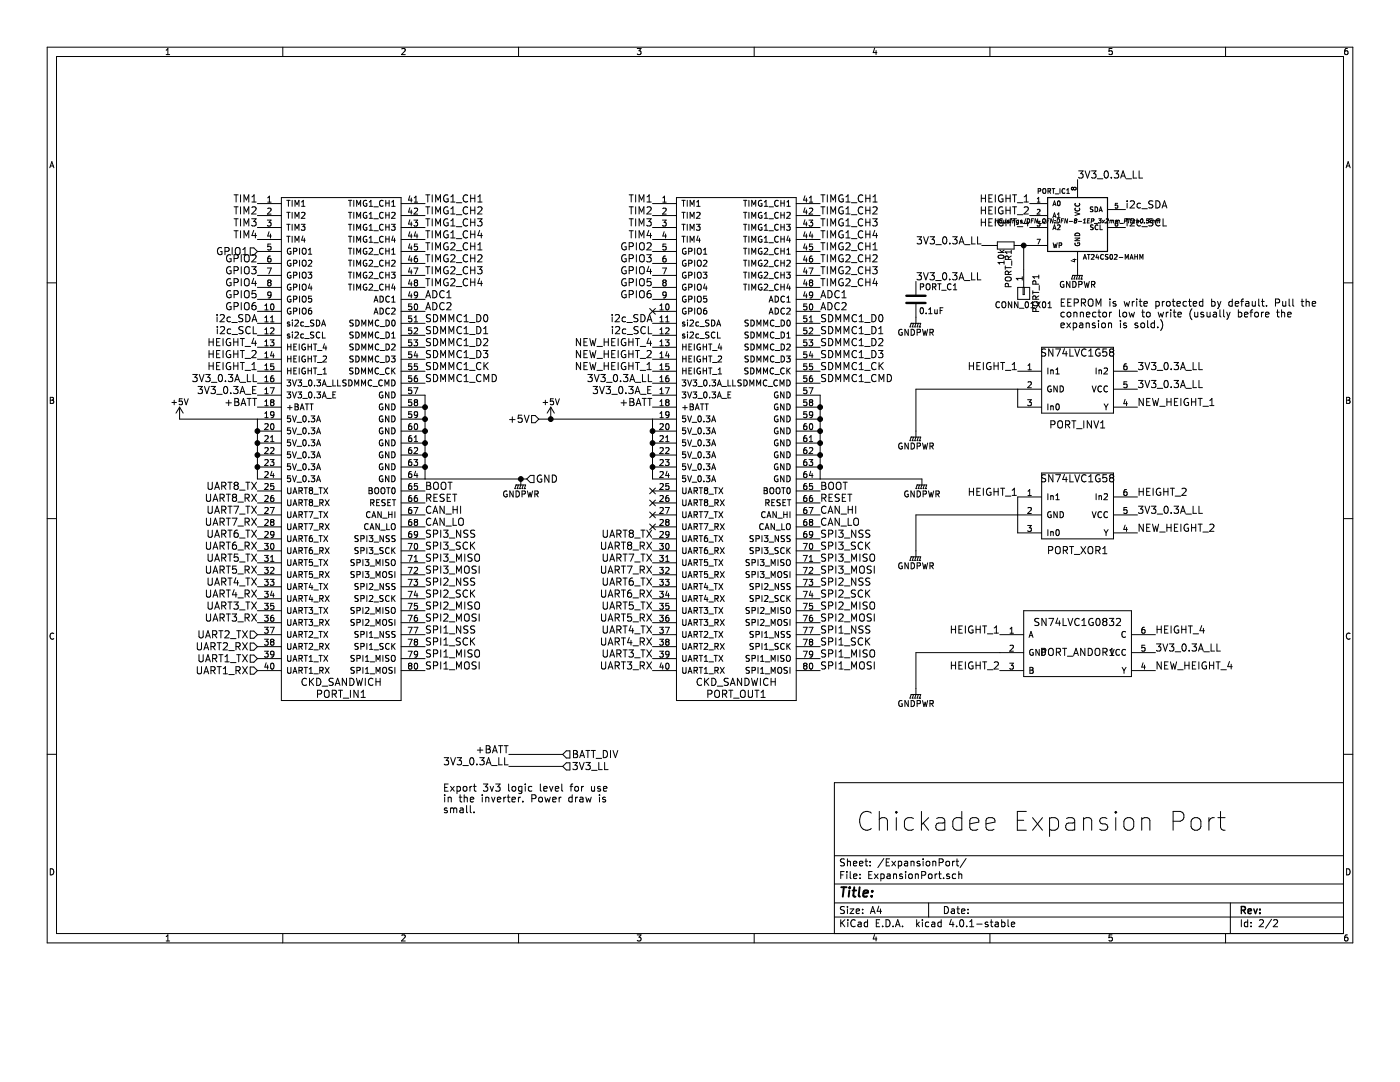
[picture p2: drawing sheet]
EESchema Schematic File Version 2
LIBS:power
LIBS:device
LIBS:transistors
LIBS:conn
LIBS:linear
LIBS:regul
LIBS:74xx
LIBS:cmos4000
LIBS:adc-dac
LIBS:memory
LIBS:xilinx
LIBS:microcontrollers
LIBS:dsp
LIBS:microchip
LIBS:analog_switches
LIBS:motorola
LIBS:texas
LIBS:intel
LIBS:audio
LIBS:interface
LIBS:digital-audio
LIBS:philips
LIBS:display
LIBS:cypress
LIBS:siliconi
LIBS:opto
LIBS:atmel
LIBS:contrib
LIBS:valves
LIBS:ckd_sandwich
LIBS:ti-gate
LIBS:x4r-sb-cache
EELAYER 25 0
EELAYER END
$Descr A4 11693 8268
encoding utf-8
Sheet 2 2
Title ""
Date ""
Rev ""
Comp ""
Comment1 ""
Comment2 ""
Comment3 ""
Comment4 ""
$EndDescr
$Comp
L CKD_SANDWICH PORT_IN1
U 1 1
P 2850 1650
F 0 "PORT_IN1" H 2850 -2500 60  0000 C CNN
F 1 "CKD_SANDWICH" H 2850 -2400 60  0000 C CNN
F 2 "hirose-df40:DF40-80pin-Header" H 2850 -2550 60  0001 C CNN
F 3 "" H 2850 -2550 60  0000 C CNN
	1    2850 1650
	1    0    0    -1  
$EndComp
$Comp
L CKD_SANDWICH PORT_OUT1
U 1 1
P 6150 1650
F 0 "PORT_OUT1" H 6150 -2500 60  0000 C CNN
F 1 "CKD_SANDWICH" H 6150 -2400 60  0000 C CNN
F 2 "hirose-df40:DF40-3-4mm-80pin-Receptacle" H 6150 -2550 60  0001 C CNN
F 3 "" H 6150 -2550 60  0000 C CNN
	1    6150 1650
	1    0    0    -1  
$EndComp
$Comp
L AT24CS02-MAHM PORT_IC1
U 1 1
P 9000 1850
F 0 "PORT_IC1" H 8800 2100 40  0000 C CNN
F 1 "AT24CS02-MAHM" H 9300 1550 40  0000 C CNN
F 2 "Housings_DFN_QFN:DFN-8-1EP_3x2mm_Pitch0.5mm" H 9000 1850 35  0000 C CIN
F 3 "" H 9000 1850 60  0000 C CNN
	1    9000 1850
	1    0    0    -1  
$EndComp
$Comp
L SN74LVC1G58 PORT_INV1
U 1 1
P 9000 3000
F 0 "PORT_INV1" H 9000 2450 60  0000 C CNN
F 1 "SN74LVC1G58" H 9000 3050 60  0000 C CNN
F 2 "Housings_SOT-23_SOT-143_TSOT-6:SC-70-6_Handsoldering" H 9000 5200 60  0001 C CNN
F 3 "" H 9000 3000 60  0000 C CNN
	1    9000 3000
	1    0    0    -1  
$EndComp
$Comp
L SN74LVC1G58 PORT_XOR1
U 1 1
P 9000 4050
F 0 "PORT_XOR1" H 9000 3500 60  0000 C CNN
F 1 "SN74LVC1G58" H 9000 4100 60  0000 C CNN
F 2 "Housings_SOT-23_SOT-143_TSOT-6:SC-70-6_Handsoldering" H 9000 5200 60  0001 C CNN
F 3 "" H 9000 4050 60  0000 C CNN
	1    9000 4050
	1    0    0    -1  
$EndComp
$Comp
L SN74LVC1G0832 PORT_ANDOR1
U 1 1
P 9000 5200
F 0 "PORT_ANDOR1" H 9000 4950 60  0000 C CNN
F 1 "SN74LVC1G0832" H 9000 5200 60  0000 C CNN
F 2 "Housings_SOT-23_SOT-143_TSOT-6:SC-70-6_Handsoldering" H 9000 5200 60  0001 C CNN
F 3 "" H 9000 5200 60  0000 C CNN
	1    9000 5200
	1    0    0    -1  
$EndComp
Text Label 2150 2900 2    60   ~ 0
HEIGHT_4
Text Label 2150 3000 2    60   ~ 0
HEIGHT_2
Text Label 2150 3100 2    60   ~ 0
HEIGHT_1
Text Label 5450 3100 2    60   ~ 0
NEW_HEIGHT_1
Text Label 5450 3000 2    60   ~ 0
NEW_HEIGHT_2
Text Label 5450 2900 2    60   ~ 0
NEW_HEIGHT_4
Text Label 9500 4300 0    60   ~ 0
3V3_0.3A_LL
Text Label 9650 5450 0    60   ~ 0
3V3_0.3A_LL
Text Label 9500 3250 0    60   ~ 0
3V3_0.3A_LL
Text Label 9000 1500 0    60   ~ 0
3V3_0.3A_LL
Text Label 8600 1700 2    60   ~ 0
HEIGHT_1
Text Label 8600 1800 2    60   ~ 0
HEIGHT_2
Text Label 8600 1900 2    60   ~ 0
HEIGHT_4
$Comp
L GNDPWR #PWR022
U 1 1
P 4350 4000
F 0 "#PWR022" H 4350 3800 50  0001 C CNN
F 1 "GNDPWR" H 4350 3870 50  0000 C CNN
F 2 "" H 4350 3950 60  0000 C CNN
F 3 "" H 4350 3950 60  0000 C CNN
	1    4350 4000
	1    0    0    -1  
$EndComp
$Comp
L +5V #PWR023
U 1 1
P 1500 3500
F 0 "#PWR023" H 1500 3350 50  0001 C CNN
F 1 "+5V" H 1500 3640 50  0000 C CNN
F 2 "" H 1500 3500 60  0000 C CNN
F 3 "" H 1500 3500 60  0000 C CNN
	1    1500 3500
	1    0    0    -1  
$EndComp
Wire Wire Line
	2150 3500 2150 4000
Connection ~ 2150 3900
Connection ~ 2150 3800
Connection ~ 2150 3700
Connection ~ 2150 3600
Wire Wire Line
	2150 3500 1500 3500
Wire Wire Line
	3550 3300 3550 4000
Connection ~ 3550 3400
Connection ~ 3550 3500
Connection ~ 3550 3600
Connection ~ 3550 3700
Connection ~ 3550 3800
Connection ~ 3550 3900
Wire Wire Line
	3550 4000 4400 4000
Wire Wire Line
	5450 3500 5450 4000
Connection ~ 5450 3900
Connection ~ 5450 3800
Connection ~ 5450 3700
Connection ~ 5450 3600
Wire Wire Line
	4500 3500 5450 3500
$Comp
L GNDPWR #PWR024
U 1 1
P 7700 4000
F 0 "#PWR024" H 7700 3800 50  0001 C CNN
F 1 "GNDPWR" H 7700 3870 50  0000 C CNN
F 2 "" H 7700 3950 60  0000 C CNN
F 3 "" H 7700 3950 60  0000 C CNN
	1    7700 4000
	1    0    0    -1  
$EndComp
Wire Wire Line
	6850 3300 6850 4000
Connection ~ 6850 3400
Connection ~ 6850 3500
Connection ~ 6850 3600
Connection ~ 6850 3700
Connection ~ 6850 3800
Connection ~ 6850 3900
Wire Wire Line
	6850 4000 7700 4000
Text Label 9650 5600 0    60   ~ 0
NEW_HEIGHT_4
Text Label 9500 4450 0    60   ~ 0
NEW_HEIGHT_2
Text Label 9500 3400 0    60   ~ 0
NEW_HEIGHT_1
Wire Wire Line
	7650 5450 7650 5750
$Comp
L GNDPWR #PWR025
U 1 1
P 7650 5750
F 0 "#PWR025" H 7650 5550 50  0001 C CNN
F 1 "GNDPWR" H 7650 5620 50  0000 C CNN
F 2 "" H 7650 5700 60  0000 C CNN
F 3 "" H 7650 5700 60  0000 C CNN
	1    7650 5750
	1    0    0    -1  
$EndComp
Wire Wire Line
	8350 5450 7650 5450
Wire Wire Line
	8500 4300 7650 4300
Wire Wire Line
	7650 4300 7650 4600
$Comp
L GNDPWR #PWR026
U 1 1
P 7650 4600
F 0 "#PWR026" H 7650 4400 50  0001 C CNN
F 1 "GNDPWR" H 7650 4470 50  0000 C CNN
F 2 "" H 7650 4550 60  0000 C CNN
F 3 "" H 7650 4550 60  0000 C CNN
	1    7650 4600
	1    0    0    -1  
$EndComp
Text Label 9650 5300 0    60   ~ 0
HEIGHT_4
Text Label 8350 5300 2    60   ~ 0
HEIGHT_1
Text Label 8350 5600 2    60   ~ 0
HEIGHT_2
Wire Wire Line
	8500 4150 8500 4450
Text Label 9500 4150 0    60   ~ 0
HEIGHT_2
Text Label 8500 4150 2    60   ~ 0
HEIGHT_1
Wire Wire Line
	8500 3250 7650 3250
Wire Wire Line
	7650 3250 7650 3600
$Comp
L GNDPWR #PWR027
U 1 1
P 7650 3600
F 0 "#PWR027" H 7650 3400 50  0001 C CNN
F 1 "GNDPWR" H 7650 3470 50  0000 C CNN
F 2 "" H 7650 3550 60  0000 C CNN
F 3 "" H 7650 3550 60  0000 C CNN
	1    7650 3600
	1    0    0    -1  
$EndComp
Text Label 8500 3100 2    60   ~ 0
HEIGHT_1
Text Label 9500 3100 0    60   ~ 0
3V3_0.3A_LL
Wire Wire Line
	8500 3400 8500 3250
$Comp
L GNDPWR #PWR028
U 1 1
P 9000 2250
F 0 "#PWR028" H 9000 2050 50  0001 C CNN
F 1 "GNDPWR" H 9000 2120 50  0000 C CNN
F 2 "" H 9000 2200 60  0000 C CNN
F 3 "" H 9000 2200 60  0000 C CNN
	1    9000 2250
	1    0    0    -1  
$EndComp
Text Label 9400 1750 0    60   ~ 0
i2c_SDA
Text Label 9400 1900 0    60   ~ 0
i2c_SCL
Text Label 8200 2050 2    60   ~ 0
3V3_0.3A_LL
$Comp
L R_Small PORT_R1
U 1 1
P 8400 2050
F 0 "PORT_R1" H 8430 2070 50  0000 L CNN
F 1 "10k" H 8430 2010 50  0000 L CNN
F 2 "Resistors_SMD:R_0603_HandSoldering" H 8400 2050 60  0001 C CNN
F 3 "" H 8400 2050 60  0000 C CNN
	1    8400 2050
	0    1    1    0   
$EndComp
Wire Wire Line
	8600 2050 8500 2050
Wire Wire Line
	8300 2050 8200 2050
$Comp
L CONN_01X01 PORT_P1
U 1 1
P 8550 2450
F 0 "PORT_P1" H 8550 2550 50  0000 C CNN
F 1 "CONN_01X01" V 8650 2450 50  0000 C CNN
F 2 "Measurement_Points:Measurement_Point_Round-SMD-Pad_Small" H 8550 2450 60  0001 C CNN
F 3 "" H 8550 2450 60  0000 C CNN
	1    8550 2450
	0    1    1    0   
$EndComp
Wire Wire Line
	8550 2250 8550 2050
Connection ~ 8550 2050
Text Notes 8850 2750 0    60   ~ 0
EEPROM is write protected by default. Pull the\nconnector low to write (usually before the\nexpansion is sold.)
$Comp
L C PORT_C1
U 1 1
P 7650 2500
F 0 "PORT_C1" H 7675 2600 50  0000 L CNN
F 1 "0.1uF" H 7675 2400 50  0000 L CNN
F 2 "Capacitors_SMD:C_0603_HandSoldering" H 7688 2350 30  0001 C CNN
F 3 "" H 7650 2500 60  0000 C CNN
	1    7650 2500
	1    0    0    -1  
$EndComp
Text Label 7650 2350 0    60   ~ 0
3V3_0.3A_LL
$Comp
L GNDPWR #PWR029
U 1 1
P 7650 2650
F 0 "#PWR029" H 7650 2450 50  0001 C CNN
F 1 "GNDPWR" H 7650 2520 50  0000 C CNN
F 2 "" H 7650 2600 60  0000 C CNN
F 3 "" H 7650 2600 60  0000 C CNN
	1    7650 2650
	1    0    0    -1  
$EndComp
Text Notes 7150 6950 0    157  ~ 0
Chickadee Expansion Port
Text HLabel 4500 3500 0    60   Input ~ 0
+5V
Text HLabel 4400 4000 2    60   Input ~ 0
GND
Connection ~ 4600 3500
Connection ~ 4350 4000
$Comp
L +5V #PWR030
U 1 1
P 4600 3500
F 0 "#PWR030" H 4600 3350 50  0001 C CNN
F 1 "+5V" H 4600 3640 50  0000 C CNN
F 2 "" H 4600 3500 60  0000 C CNN
F 3 "" H 4600 3500 60  0000 C CNN
	1    4600 3500
	1    0    0    -1  
$EndComp
Text Label 2150 1700 2    60   ~ 0
TIM1
Text Label 5450 1700 2    60   ~ 0
TIM1
Text Label 2150 1800 2    60   ~ 0
TIM2
Text Label 5450 1800 2    60   ~ 0
TIM2
Text Label 2150 1900 2    60   ~ 0
TIM3
Text Label 5450 1900 2    60   ~ 0
TIM3
Text Label 2150 2000 2    60   ~ 0
TIM4
Text Label 5450 2000 2    60   ~ 0
TIM4
Text Label 2150 2200 2    60   ~ 0
GPIO2
Text Label 5450 2100 2    60   ~ 0
GPIO2
Text Label 2150 2300 2    60   ~ 0
GPIO3
Text Label 5450 2200 2    60   ~ 0
GPIO3
Text Label 2150 2400 2    60   ~ 0
GPIO4
Text Label 5450 2300 2    60   ~ 0
GPIO4
Text Label 2150 2500 2    60   ~ 0
GPIO5
Text Label 5450 2400 2    60   ~ 0
GPIO5
Text Label 2150 2600 2    60   ~ 0
GPIO6
Text Label 5450 2500 2    60   ~ 0
GPIO6
Text Label 2150 2700 2    60   ~ 0
i2c_SDA
Text Label 5450 2700 2    60   ~ 0
i2c_SDA
Text Label 2150 2800 2    60   ~ 0
i2c_SCL
Text Label 5450 2800 2    60   ~ 0
i2c_SCL
Text Label 2150 3200 2    60   ~ 0
3V3_0.3A_LL
Text Label 5450 3200 2    60   ~ 0
3V3_0.3A_LL
Text Label 2150 3300 2    60   ~ 0
3V3_0.3A_E
Text Label 5450 3300 2    60   ~ 0
3V3_0.3A_E
Text Label 2150 3400 2    60   ~ 0
+BATT
Text Label 5450 3400 2    60   ~ 0
+BATT
Text Label 2150 4100 2    60   ~ 0
UART8_TX
Text Label 5450 4500 2    60   ~ 0
UART8_TX
NoConn ~ 5450 4100
Text Label 2150 4200 2    60   ~ 0
UART8_RX
Text Label 5450 4600 2    60   ~ 0
UART8_RX
NoConn ~ 5450 4200
Text Label 2150 4300 2    60   ~ 0
UART7_TX
Text Label 5450 4700 2    60   ~ 0
UART7_TX
NoConn ~ 5450 4300
Text Label 2150 4400 2    60   ~ 0
UART7_RX
Text Label 5450 4800 2    60   ~ 0
UART7_RX
NoConn ~ 5450 4400
Text Label 2150 4500 2    60   ~ 0
UART6_TX
Text Label 5450 4900 2    60   ~ 0
UART6_TX
Text Label 2150 4600 2    60   ~ 0
UART6_RX
Text Label 5450 5000 2    60   ~ 0
UART6_RX
Text Label 2150 4700 2    60   ~ 0
UART5_TX
Text Label 5450 5100 2    60   ~ 0
UART5_TX
Text Label 2150 4800 2    60   ~ 0
UART5_RX
Text Label 5450 5200 2    60   ~ 0
UART5_RX
Text Label 2150 4900 2    60   ~ 0
UART4_TX
Text Label 5450 5300 2    60   ~ 0
UART4_TX
Text Label 2150 5000 2    60   ~ 0
UART4_RX
Text Label 5450 5400 2    60   ~ 0
UART4_RX
Text Label 2150 5100 2    60   ~ 0
UART3_TX
Text Label 5450 5500 2    60   ~ 0
UART3_TX
Text Label 2150 5200 2    60   ~ 0
UART3_RX
Text Label 5450 5600 2    60   ~ 0
UART3_RX
Text HLabel 2150 5300 0    60   Input ~ 0
UART2_TX
Text HLabel 2150 5400 0    60   Input ~ 0
UART2_RX
Text HLabel 2150 5500 0    60   Input ~ 0
UART1_TX
Text HLabel 2150 5600 0    60   Input ~ 0
UART1_RX
Text Label 3550 1700 0    60   ~ 0
TIMG1_CH1
Text Label 6850 1700 0    60   ~ 0
TIMG1_CH1
Text Label 3550 1800 0    60   ~ 0
TIMG1_CH2
Text Label 6850 1800 0    60   ~ 0
TIMG1_CH2
Text Label 3550 1900 0    60   ~ 0
TIMG1_CH3
Text Label 6850 1900 0    60   ~ 0
TIMG1_CH3
Text Label 3550 2000 0    60   ~ 0
TIMG1_CH4
Text Label 6850 2000 0    60   ~ 0
TIMG1_CH4
Text Label 3550 2100 0    60   ~ 0
TIMG2_CH1
Text Label 6850 2100 0    60   ~ 0
TIMG2_CH1
Text Label 3550 2200 0    60   ~ 0
TIMG2_CH2
Text Label 6850 2200 0    60   ~ 0
TIMG2_CH2
Text Label 3550 2300 0    60   ~ 0
TIMG2_CH3
Text Label 6850 2300 0    60   ~ 0
TIMG2_CH3
Text Label 3550 2400 0    60   ~ 0
TIMG2_CH4
Text Label 6850 2400 0    60   ~ 0
TIMG2_CH4
Text Label 3550 2500 0    60   ~ 0
ADC1
Text Label 6850 2500 0    60   ~ 0
ADC1
Text Label 3550 2600 0    60   ~ 0
ADC2
Text Label 6850 2600 0    60   ~ 0
ADC2
Text Label 3550 2700 0    60   ~ 0
SDMMC1_D0
Text Label 6850 2700 0    60   ~ 0
SDMMC1_D0
Text Label 3550 2800 0    60   ~ 0
SDMMC1_D1
Text Label 6850 2800 0    60   ~ 0
SDMMC1_D1
Text Label 3550 2900 0    60   ~ 0
SDMMC1_D2
Text Label 6850 2900 0    60   ~ 0
SDMMC1_D2
Text Label 3550 3000 0    60   ~ 0
SDMMC1_D3
Text Label 6850 3000 0    60   ~ 0
SDMMC1_D3
Text Label 3550 3100 0    60   ~ 0
SDMMC1_CK
Text Label 6850 3100 0    60   ~ 0
SDMMC1_CK
Text Label 3550 3200 0    60   ~ 0
SDMMC1_CMD
Text Label 6850 3200 0    60   ~ 0
SDMMC1_CMD
Text Label 3550 4100 0    60   ~ 0
BOOT
Text Label 6850 4100 0    60   ~ 0
BOOT
Text Label 3550 4200 0    60   ~ 0
RESET
Text Label 6850 4200 0    60   ~ 0
RESET
Text Label 3550 4300 0    60   ~ 0
CAN_HI
Text Label 6850 4300 0    60   ~ 0
CAN_HI
Text Label 3550 4400 0    60   ~ 0
CAN_LO
Text Label 6850 4400 0    60   ~ 0
CAN_LO
Text Label 3550 4500 0    60   ~ 0
SPI3_NSS
Text Label 6850 4500 0    60   ~ 0
SPI3_NSS
Text Label 3550 4600 0    60   ~ 0
SPI3_SCK
Text Label 6850 4600 0    60   ~ 0
SPI3_SCK
Text Label 3550 4700 0    60   ~ 0
SPI3_MISO
Text Label 6850 4700 0    60   ~ 0
SPI3_MISO
Text Label 3550 4800 0    60   ~ 0
SPI3_MOSI
Text Label 6850 4800 0    60   ~ 0
SPI3_MOSI
Text Label 3550 4900 0    60   ~ 0
SPI2_NSS
Text Label 6850 4900 0    60   ~ 0
SPI2_NSS
Text Label 3550 5000 0    60   ~ 0
SPI2_SCK
Text Label 6850 5000 0    60   ~ 0
SPI2_SCK
Text Label 3550 5100 0    60   ~ 0
SPI2_MISO
Text Label 6850 5100 0    60   ~ 0
SPI2_MISO
Text Label 3550 5200 0    60   ~ 0
SPI2_MOSI
Text Label 6850 5200 0    60   ~ 0
SPI2_MOSI
Text Label 3550 5300 0    60   ~ 0
SPI1_NSS
Text Label 6850 5300 0    60   ~ 0
SPI1_NSS
Text Label 3550 5400 0    60   ~ 0
SPI1_SCK
Text Label 6850 5400 0    60   ~ 0
SPI1_SCK
Text Label 3550 5500 0    60   ~ 0
SPI1_MISO
Text Label 6850 5500 0    60   ~ 0
SPI1_MISO
Text Label 3550 5600 0    60   ~ 0
SPI1_MOSI
Text Label 6850 5600 0    60   ~ 0
SPI1_MOSI
Text Label 4250 6400 2    60   ~ 0
3V3_0.3A_LL
Text HLabel 4700 6400 2    60   Input ~ 0
3V3_LL
Wire Wire Line
	4250 6400 4700 6400
Text Notes 3700 6800 0    60   ~ 0
Export 3v3 logic level for use\nin the inverter. Power draw is\nsmall.
Text Label 4250 6300 2    60   ~ 0
+BATT
Text HLabel 4700 6300 2    60   Input ~ 0
BATT_DIV
Wire Wire Line
	4250 6300 4700 6300
NoConn ~ 5450 2600
Text HLabel 2150 2100 0    60   Input ~ 0
GPIO1
$EndSCHEMATC
